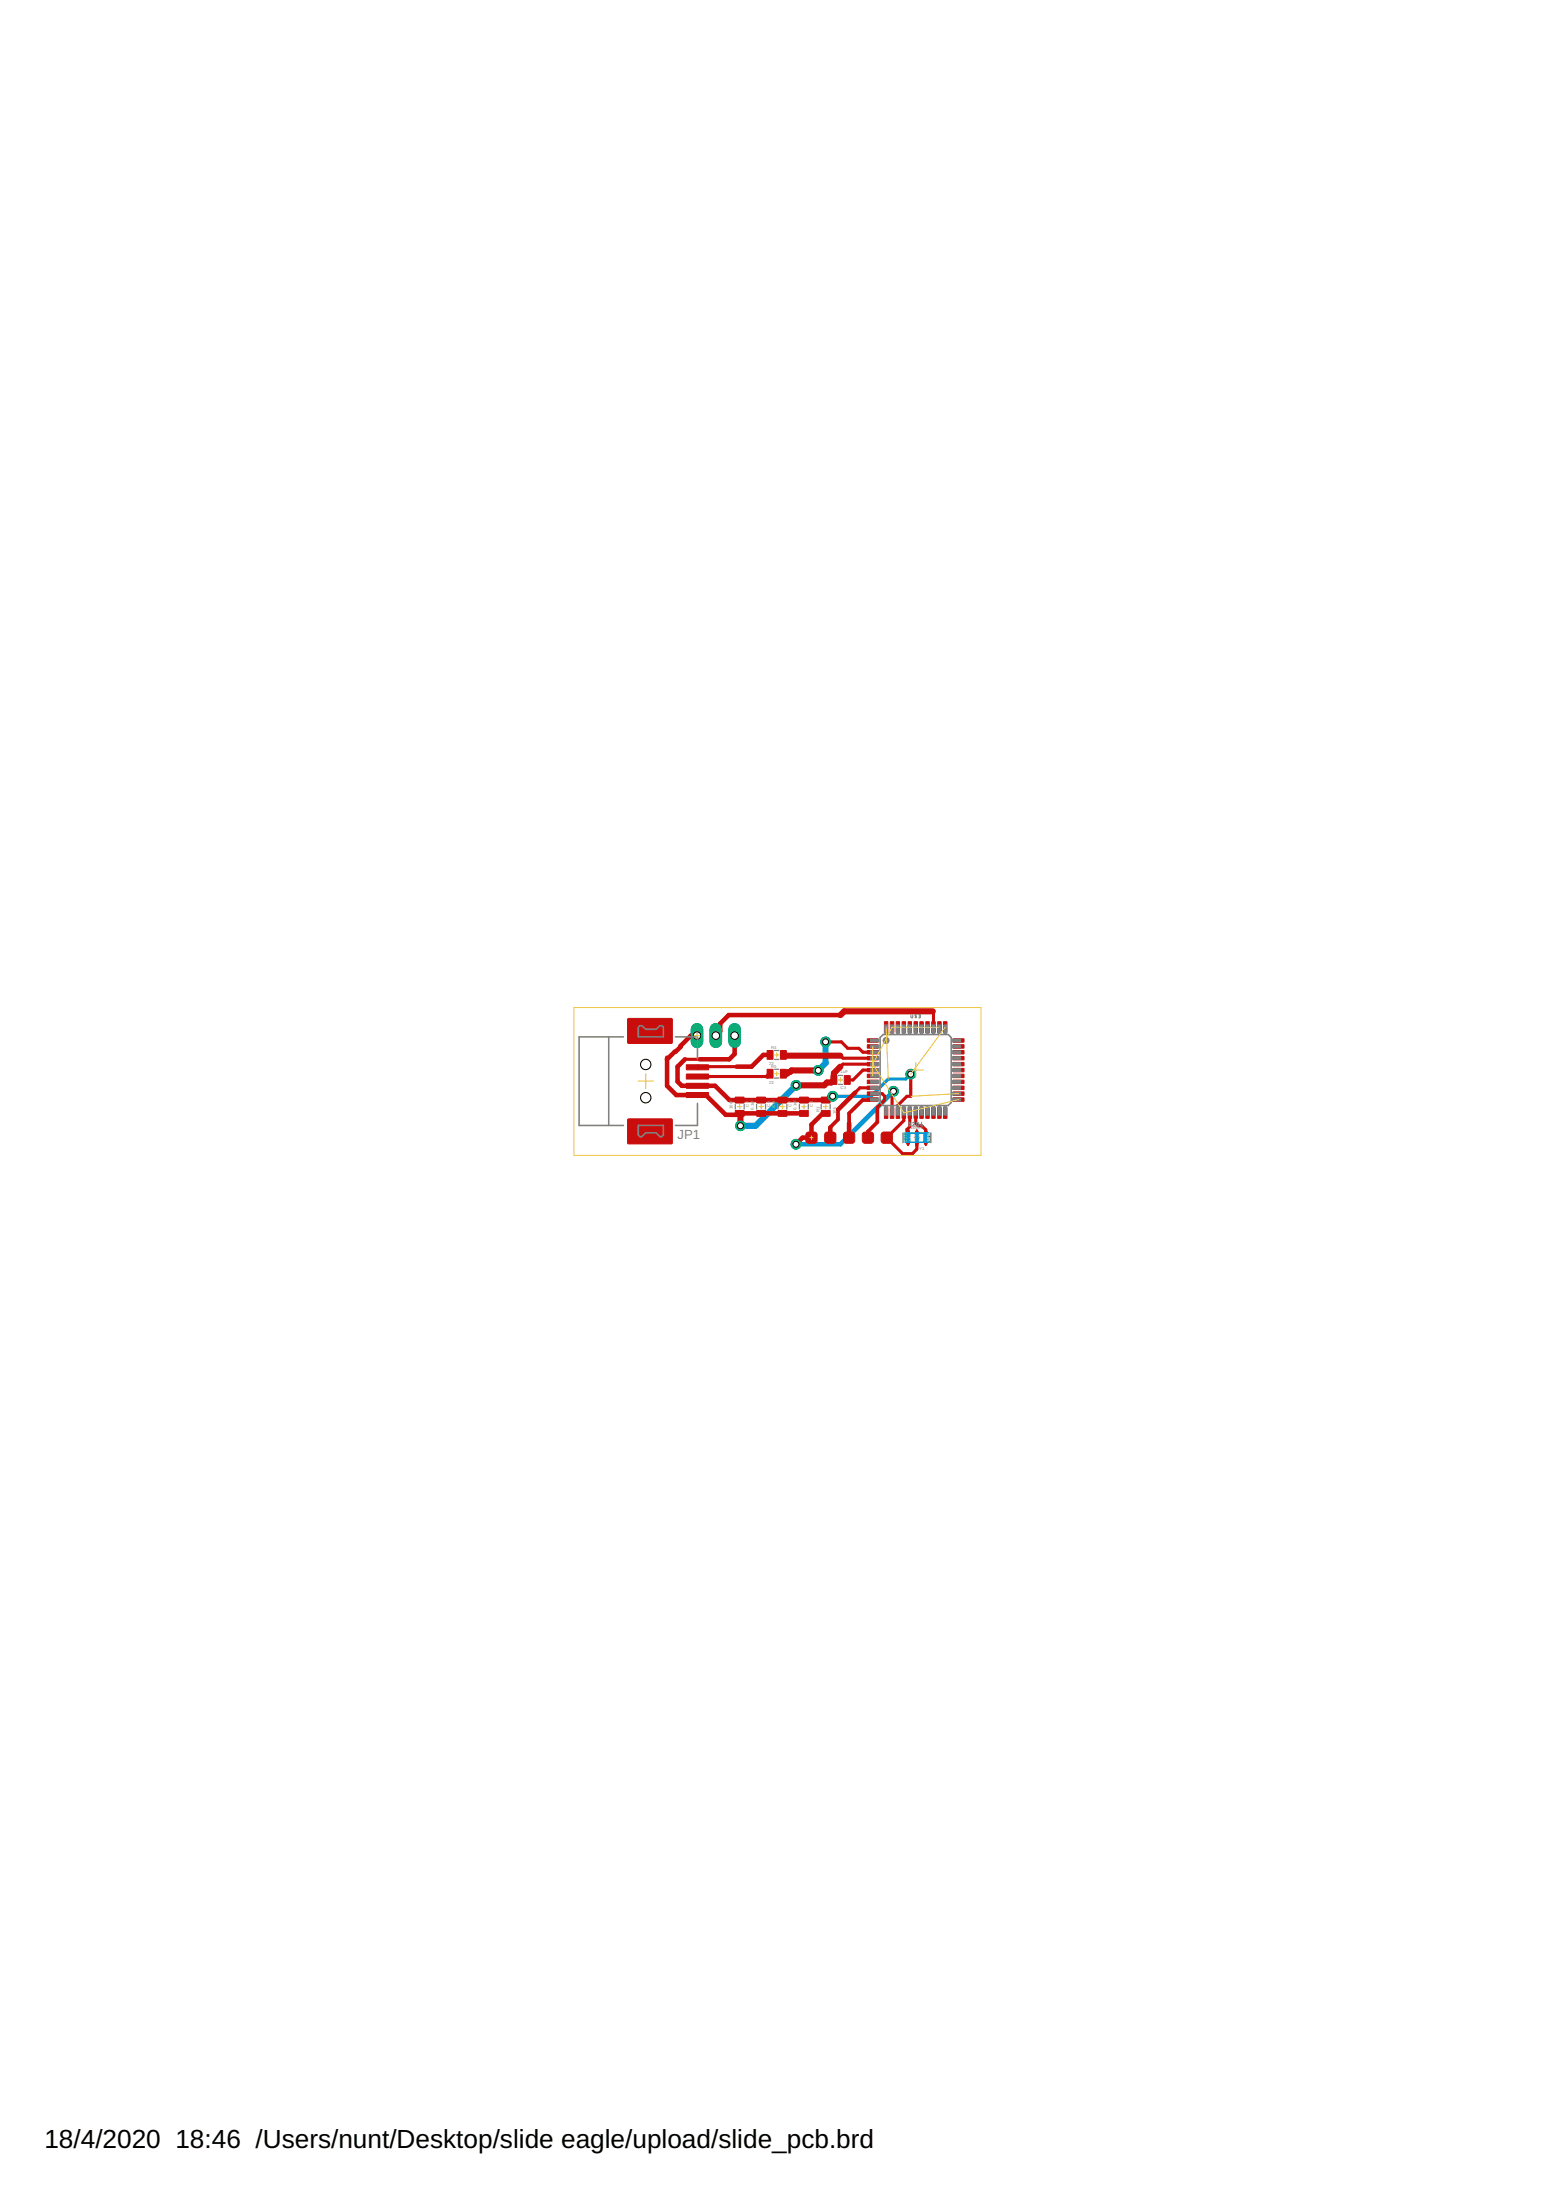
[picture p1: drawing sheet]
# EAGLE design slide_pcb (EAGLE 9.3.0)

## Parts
C1  0.1uF  COMPONENT_CAP-0805  [0805]
C2  10uF  COMPONENT_CAP-0805  [0805]
C3  1uF  COMPONENT_CAP-0805  [0805]
C6  0.1uF  COMPONENT_CAP-0805  [0805]
C7  10uF  COMPONENT_CAP-0805  [0805]
JP1  CONN_USB-1-1734346-1  [USB-B-SMT]
R1  10k  COMPONENT_RESISTOR-0805  [0805]
R4  22  COMPONENT_RESISTOR-0805  [0805]
R5  22  COMPONENT_RESISTOR-0805  [0805]
U$1  HEADER-3-DIP  [HEADER-3-DIP]
U$2  HEADER-5-TESTPOINT  [TESTPOINT-5]
U$3  32U4  MICRO_ATMEGA32U4TQFP-44  [TQFP44]
Y1  16MHz  COMPONENT_RESONATOR-1.2MM-PITCH  [RESONATOR-SMD]

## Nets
GND: C1.2 C2.2 C3.2 C6.2 C7.2 JP1.VUSB(VBUS) U$1.1 U$2.5 U$3.5(UGND) U$3.15(GND) U$3.23(GND) U$3.35(GND) U$3.43(GND) Y1.2 ; supply symbol labelled SYMBOL_GND
N$1: U$3.17(XTAL1) Y1.1
N$2: U$3.16(XTAL2) Y1.3
N$3: C3.1 U$3.6(UCAP)
N$4: JP1.D- R5.1
N$5: U$1.2 U$3.36(PF7(ADC7))
N$7: JP1.D+ R4.1
RESET_32U4: R1.1 U$2.1 U$3.13(!RESET)
SPI_MISO: U$2.3 U$3.11(PB3(MISO))
SPI_MOSI: U$2.4 U$3.10(PB2(MOSI))
SPI_SCK: U$2.2 U$3.9(PB1(SCK))
USB_D+: R4.2 U$3.4(D+)
USB_D-: R5.2 U$3.3(D-)
VDD: C1.1 C2.1 C6.1 C7.1 JP1.GND R1.2 U$1.3 U$3.14(VCC) U$3.24(AVCC) U$3.34(VCC) U$3.44(AVCC) ; supply symbol labelled SYMBOL_VDD
VIN: U$3.2(UVCC) U$3.7(VBUS) ; supply symbol labelled SYMBOL_VIN
Unconnected: JP1.5(SHIELD) JP1.6(SHIELD) U$3.1(PE6) U$3.8(PB0(SS)) U$3.12(PB7) U$3.18(PD0(SCL)) U$3.19(PD1(SDA)) U$3.20(PD2(RX)) U$3.21(PD3(TX)) U$3.22(PD5) U$3.25(PD4(ADC8)) U$3.26(PD6(ADC9)) U$3.27(PD7(ADC10)) U$3.28(PB4(ADC11)) U$3.29(PB5(ADC12)) U$3.30(PB6(ADC13)) U$3.31(PC6) U$3.32(PC7) U$3.33(PE2/!HWB) U$3.37(PF6(ADC6)) U$3.38(PF5(ADC5)) U$3.39(PF4(ADC4)) U$3.40(PF1(ADC1)) U$3.41(PF0(ADC0)) U$3.42(AREF)

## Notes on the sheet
- Pullup on RESET
- Programming Pins
